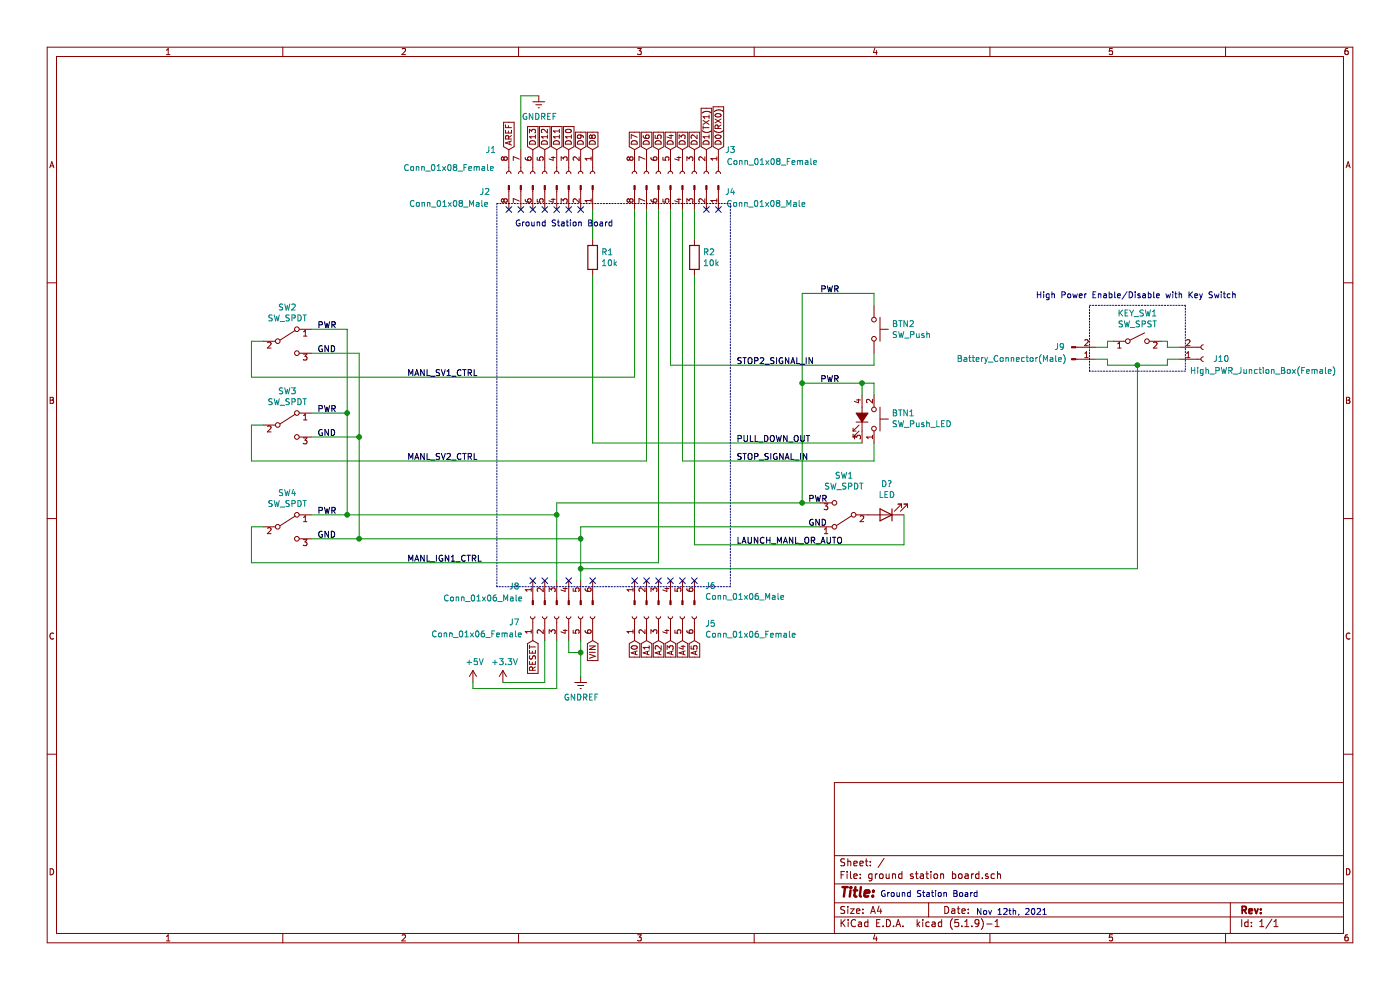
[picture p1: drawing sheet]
EESchema Schematic File Version 4
EELAYER 30 0
EELAYER END
$Descr A4 11693 8268
encoding utf-8
Sheet 1 1
Title ""
Date ""
Rev ""
Comp ""
Comment1 ""
Comment2 ""
Comment3 ""
Comment4 ""
$EndDescr
$Comp
L Switch:SW_SPDT SW1
U 1 1
P 7050 4300
F 0 "SW1" H 7050 3975 50  0000 C CNN
F 1 "SW_SPDT" H 7050 4066 50  0000 C CNN
F 2 "" H 7050 4300 50  0001 C CNN
F 3 "~" H 7050 4300 50  0001 C CNN
	1    7050 4300
	-1   0    0    1   
$EndComp
$Comp
L Device:LED D?
U 1 1
P 7400 4300
F 0 "D?" H 7393 4045 50  0000 C CNN
F 1 "LED" H 7393 4136 50  0000 C CNN
F 2 "" H 7400 4300 50  0001 C CNN
F 3 "~" H 7400 4300 50  0001 C CNN
	1    7400 4300
	-1   0    0    1   
$EndComp
$Comp
L Switch:SW_Push_LED BTN1
U 1 1
P 7200 3500
F 0 "BTN1" V 7246 3747 50  0000 L CNN
F 1 "SW_Push_LED" V 7155 3747 50  0000 L CNN
F 2 "" H 7200 3800 50  0001 C CNN
F 3 "~" H 7200 3800 50  0001 C CNN
	1    7200 3500
	0    1    -1   0   
$EndComp
Wire Wire Line
	7300 3200 7300 3300
$Comp
L Connector:Conn_01x06_Male J8
U 1 1
P 4650 5050
F 0 "J8" V 4800 5450 50  0000 R CNN
F 1 "Conn_01x06_Male" V 4700 6000 50  0000 R CNN
F 2 "" H 4650 5050 50  0001 C CNN
F 3 "~" H 4650 5050 50  0001 C CNN
	1    4650 5050
	0    -1   -1   0   
$EndComp
Wire Wire Line
	4850 4400 6850 4400
$Comp
L Switch:SW_Push BTN2
U 1 1
P 7300 2750
F 0 "BTN2" V 7254 2898 50  0000 L CNN
F 1 "SW_Push" V 7345 2898 50  0000 L CNN
F 2 "" H 7300 2950 50  0001 C CNN
F 3 "~" H 7300 2950 50  0001 C CNN
	1    7300 2750
	0    1    1    0   
$EndComp
Wire Wire Line
	6850 4200 6700 4200
Wire Wire Line
	6700 4200 6700 3200
Connection ~ 6700 3200
Wire Wire Line
	6700 3200 7200 3200
Wire Wire Line
	6700 3200 6700 2450
Wire Wire Line
	6700 2450 7300 2450
Wire Wire Line
	7300 2450 7300 2550
$Comp
L Connector:Conn_01x06_Female J7
U 1 1
P 4650 5150
F 0 "J7" V 4600 5550 50  0000 R CNN
F 1 "Conn_01x06_Female" V 4500 6200 50  0000 R CNN
F 2 "" H 4650 5150 50  0001 C CNN
F 3 "~" H 4650 5150 50  0001 C CNN
	1    4650 5150
	0    -1   -1   0   
$EndComp
Text GLabel 4950 5350 3    50   Input ~ 0
VIN
Text GLabel 4450 5350 3    50   Input ~ 0
RESET
Wire Wire Line
	4750 5350 4750 5450
Wire Wire Line
	4750 5450 4850 5450
Wire Wire Line
	4850 5450 4850 5350
$Comp
L power:+3.3V #PWR?
U 1 1
P 4200 5700
F 0 "#PWR?" H 4200 5550 50  0001 C CNN
F 1 "+3.3V" H 4215 5873 50  0000 C CNN
F 2 "" H 4200 5700 50  0001 C CNN
F 3 "" H 4200 5700 50  0001 C CNN
	1    4200 5700
	1    0    0    -1  
$EndComp
$Comp
L power:+5V #PWR?
U 1 1
P 3950 5700
F 0 "#PWR?" H 3950 5550 50  0001 C CNN
F 1 "+5V" H 3965 5873 50  0000 C CNN
F 2 "" H 3950 5700 50  0001 C CNN
F 3 "" H 3950 5700 50  0001 C CNN
	1    3950 5700
	1    0    0    -1  
$EndComp
Wire Wire Line
	4200 5700 4550 5700
Wire Wire Line
	4550 5700 4550 5350
Wire Wire Line
	4650 5350 4650 5750
Wire Wire Line
	4650 5750 3950 5750
Wire Wire Line
	3950 5750 3950 5700
$Comp
L power:GNDREF #PWR?
U 1 1
P 4850 5650
F 0 "#PWR?" H 4850 5400 50  0001 C CNN
F 1 "GNDREF" H 4855 5477 50  0000 C CNN
F 2 "" H 4850 5650 50  0001 C CNN
F 3 "" H 4850 5650 50  0001 C CNN
	1    4850 5650
	1    0    0    -1  
$EndComp
Wire Wire Line
	4850 5650 4850 5450
Connection ~ 4850 5450
NoConn ~ 4450 4850
NoConn ~ 4550 4850
NoConn ~ 4750 4850
NoConn ~ 4950 4850
Connection ~ 6700 4200
Wire Wire Line
	6700 4200 4650 4200
$Comp
L Connector:Conn_01x08_Male J2
U 1 1
P 4650 1550
F 0 "J2" V 4700 950 50  0000 C CNN
F 1 "Conn_01x08_Male" V 4800 650 50  0000 C CNN
F 2 "" H 4650 1550 50  0001 C CNN
F 3 "~" H 4650 1550 50  0001 C CNN
	1    4650 1550
	0    1    1    0   
$EndComp
$Comp
L Connector:Conn_01x08_Female J1
U 1 1
P 4650 1450
F 0 "J1" V 4450 900 50  0000 C CNN
F 1 "Conn_01x08_Female" V 4600 550 50  0000 C CNN
F 2 "" H 4650 1450 50  0001 C CNN
F 3 "~" H 4650 1450 50  0001 C CNN
	1    4650 1450
	0    1    1    0   
$EndComp
$Comp
L Connector:Conn_01x08_Male J4
U 1 1
P 5700 1550
F 0 "J4" V 5750 1950 50  0000 C CNN
F 1 "Conn_01x08_Male" V 5850 2250 50  0000 C CNN
F 2 "" H 5700 1550 50  0001 C CNN
F 3 "~" H 5700 1550 50  0001 C CNN
	1    5700 1550
	0    1    1    0   
$EndComp
$Comp
L Connector:Conn_01x08_Female J3
U 1 1
P 5700 1450
F 0 "J3" V 5500 1850 50  0000 C CNN
F 1 "Conn_01x08_Female" V 5600 2200 50  0000 C CNN
F 2 "" H 5700 1450 50  0001 C CNN
F 3 "~" H 5700 1450 50  0001 C CNN
	1    5700 1450
	0    1    1    0   
$EndComp
$Comp
L Connector:Conn_01x06_Male J6
U 1 1
P 5500 5050
F 0 "J6" V 5654 4662 50  0000 R CNN
F 1 "Conn_01x06_Male" V 5563 4662 50  0000 R CNN
F 2 "" H 5500 5050 50  0001 C CNN
F 3 "~" H 5500 5050 50  0001 C CNN
	1    5500 5050
	0    -1   -1   0   
$EndComp
$Comp
L Connector:Conn_01x06_Female J5
U 1 1
P 5500 5150
F 0 "J5" V 5438 4762 50  0000 R CNN
F 1 "Conn_01x06_Female" V 5347 4762 50  0000 R CNN
F 2 "" H 5500 5150 50  0001 C CNN
F 3 "~" H 5500 5150 50  0001 C CNN
	1    5500 5150
	0    -1   -1   0   
$EndComp
NoConn ~ 5300 4850
NoConn ~ 5400 4850
NoConn ~ 5500 4850
NoConn ~ 5600 4850
NoConn ~ 5700 4850
NoConn ~ 5800 4850
Wire Wire Line
	7550 4550 7550 4300
Wire Wire Line
	7300 2950 7300 3050
Wire Wire Line
	5600 1750 5600 3050
Wire Wire Line
	5800 2000 5800 1750
$Comp
L Device:R R2
U 1 1
P 5800 2150
F 0 "R2" H 5870 2196 50  0000 L CNN
F 1 "10k" H 5870 2105 50  0000 L CNN
F 2 "" V 5730 2150 50  0001 C CNN
F 3 "~" H 5800 2150 50  0001 C CNN
	1    5800 2150
	1    0    0    -1  
$EndComp
Wire Wire Line
	5800 2300 5800 4550
Wire Wire Line
	5800 4550 7550 4550
Wire Wire Line
	7300 3850 5700 3850
Wire Wire Line
	5600 3050 7300 3050
Wire Wire Line
	7200 3300 7200 3200
Connection ~ 7200 3200
Wire Wire Line
	7200 3200 7300 3200
$Comp
L Switch:SW_SPDT SW2
U 1 1
P 2400 2850
F 0 "SW2" H 2400 3135 50  0000 C CNN
F 1 "SW_SPDT" H 2400 3044 50  0000 C CNN
F 2 "" H 2400 2850 50  0001 C CNN
F 3 "~" H 2400 2850 50  0001 C CNN
	1    2400 2850
	1    0    0    -1  
$EndComp
Text Label 6850 2450 0    50   ~ 0
PWR
Text Label 6850 3200 0    50   ~ 0
PWR
Text Label 6750 4200 0    50   ~ 0
PWR
Text Label 6150 3050 0    50   ~ 0
STOP2_SIGNAL_IN
Text Label 6150 3850 0    50   ~ 0
STOP_SIGNAL_IN
Text Label 6150 4550 0    50   ~ 0
LAUNCH_MANL_OR_AUTO
Text Label 6750 4400 0    50   ~ 0
GND
Text Label 6150 3700 0    50   ~ 0
PULL_DOWN_OUT
Wire Wire Line
	7300 3700 7300 3850
Wire Wire Line
	5700 1750 5700 3850
$Comp
L Device:R R1
U 1 1
P 4950 2150
F 0 "R1" H 5020 2196 50  0000 L CNN
F 1 "10k" H 5020 2105 50  0000 L CNN
F 2 "" V 4880 2150 50  0001 C CNN
F 3 "~" H 4950 2150 50  0001 C CNN
	1    4950 2150
	1    0    0    -1  
$EndComp
$Comp
L Switch:SW_SPDT SW3
U 1 1
P 2400 3550
F 0 "SW3" H 2400 3835 50  0000 C CNN
F 1 "SW_SPDT" H 2400 3744 50  0000 C CNN
F 2 "" H 2400 3550 50  0001 C CNN
F 3 "~" H 2400 3550 50  0001 C CNN
	1    2400 3550
	1    0    0    -1  
$EndComp
$Comp
L Switch:SW_SPDT SW4
U 1 1
P 2400 4400
F 0 "SW4" H 2400 4685 50  0000 C CNN
F 1 "SW_SPDT" H 2400 4594 50  0000 C CNN
F 2 "" H 2400 4400 50  0001 C CNN
F 3 "~" H 2400 4400 50  0001 C CNN
	1    2400 4400
	1    0    0    -1  
$EndComp
Wire Wire Line
	2200 2850 2100 2850
Wire Wire Line
	2100 2850 2100 3150
Wire Wire Line
	2100 3150 5300 3150
Wire Wire Line
	5300 3150 5300 1750
Wire Wire Line
	2200 3550 2100 3550
Wire Wire Line
	2100 3550 2100 3850
Wire Wire Line
	2100 3850 5400 3850
Wire Wire Line
	5400 3850 5400 1750
Wire Wire Line
	2200 4400 2100 4400
Wire Wire Line
	2100 4400 2100 4700
Wire Wire Line
	2100 4700 5500 4700
Wire Wire Line
	5500 1750 5500 4700
Wire Wire Line
	4950 2000 4950 1750
Wire Wire Line
	4950 2300 4950 3700
Wire Wire Line
	4950 3700 7200 3700
Text Label 2650 2750 0    50   ~ 0
PWR
Text Label 2650 3450 0    50   ~ 0
PWR
Text Label 2650 4300 0    50   ~ 0
PWR
Text Label 2650 2950 0    50   ~ 0
GND
Text Label 2650 3650 0    50   ~ 0
GND
Text Label 2650 4500 0    50   ~ 0
GND
Wire Wire Line
	4650 4200 4650 4300
Wire Wire Line
	2600 4300 2900 4300
Wire Wire Line
	2900 4300 2900 3450
Wire Wire Line
	2900 3450 2600 3450
Wire Wire Line
	2900 3450 2900 2750
Wire Wire Line
	2900 2750 2600 2750
Connection ~ 2900 3450
Wire Wire Line
	2600 2950 3000 2950
Wire Wire Line
	3000 2950 3000 3650
Wire Wire Line
	3000 3650 2600 3650
Wire Wire Line
	2600 4500 3000 4500
Wire Wire Line
	3000 4500 3000 3650
Connection ~ 3000 3650
Wire Wire Line
	2900 4300 4650 4300
Connection ~ 2900 4300
Connection ~ 4650 4300
Wire Wire Line
	4650 4300 4650 4850
Text Label 3400 3150 0    50   ~ 0
MANL_SV1_CTRL
Text Label 3400 3850 0    50   ~ 0
MANL_SV2_CTRL
Text Label 3400 4700 0    50   ~ 0
MANL_IGN1_CTRL
NoConn ~ 5900 1750
NoConn ~ 6000 1750
NoConn ~ 4250 1750
NoConn ~ 4350 1750
NoConn ~ 4450 1750
NoConn ~ 4550 1750
NoConn ~ 4650 1750
NoConn ~ 4750 1750
NoConn ~ 4850 1750
Wire Wire Line
	4850 4400 4850 4500
Connection ~ 4850 4500
Connection ~ 3000 4500
Wire Wire Line
	3000 4500 4850 4500
Text GLabel 6000 1250 1    50   Input ~ 0
D0(RX0)
Text GLabel 5900 1250 1    50   Input ~ 0
D1(TX1)
Text GLabel 5800 1250 1    50   Input ~ 0
D2
Text GLabel 5700 1250 1    50   Input ~ 0
D3
Text GLabel 5600 1250 1    50   Input ~ 0
D4
Text GLabel 5500 1250 1    50   Input ~ 0
D5
Text GLabel 5400 1250 1    50   Input ~ 0
D6
Text GLabel 5300 1250 1    50   Input ~ 0
D7
Text GLabel 4950 1250 1    50   Input ~ 0
D8
Text GLabel 4850 1250 1    50   Input ~ 0
D9
Text GLabel 4750 1250 1    50   Input ~ 0
D10
Text GLabel 4650 1250 1    50   Input ~ 0
D11
Text GLabel 4550 1250 1    50   Input ~ 0
D12
Text GLabel 4450 1250 1    50   Input ~ 0
D13
Text GLabel 4250 1250 1    50   Input ~ 0
AREF
$Comp
L power:GNDREF #PWR?
U 1 1
P 4500 800
F 0 "#PWR?" H 4500 550 50  0001 C CNN
F 1 "GNDREF" H 4505 627 50  0000 C CNN
F 2 "" H 4500 800 50  0001 C CNN
F 3 "" H 4500 800 50  0001 C CNN
	1    4500 800 
	1    0    0    -1  
$EndComp
Wire Wire Line
	4500 800  4350 800 
Wire Wire Line
	4350 800  4350 1250
Wire Notes Line
	4150 1700 6100 1700
Wire Notes Line
	6100 1700 6100 4900
Wire Notes Line
	6100 4900 4150 4900
Wire Notes Line
	4150 4900 4150 1700
$Comp
L Switch:SW_SPST KEY_SW1
U 1 1
P 9500 2850
F 0 "KEY_SW1" H 9500 3085 50  0000 C CNN
F 1 "SW_SPST" H 9500 2994 50  0000 C CNN
F 2 "" H 9500 2850 50  0001 C CNN
F 3 "~" H 9500 2850 50  0001 C CNN
	1    9500 2850
	1    0    0    -1  
$EndComp
Wire Wire Line
	4850 4500 4850 4750
Wire Wire Line
	4850 4750 9500 4750
Wire Wire Line
	9500 4750 9500 3050
Connection ~ 4850 4750
Wire Wire Line
	4850 4750 4850 4850
Text Notes 8650 2500 0    50   ~ 0
High Power Enable/Disable with Key Switch
Text Notes 4300 1900 0    50   ~ 0
Ground Station Board
Text Notes 7350 7500 0    50   ~ 0
Ground Station Board
Text Notes 8150 7650 0    50   ~ 0
Nov 12th, 2021
Text GLabel 5300 5350 3    50   Input ~ 0
A0
Text GLabel 5400 5350 3    50   Input ~ 0
A1
Text GLabel 5500 5350 3    50   Input ~ 0
A2
Text GLabel 5600 5350 3    50   Input ~ 0
A3
Text GLabel 5700 5350 3    50   Input ~ 0
A4
Text GLabel 5800 5350 3    50   Input ~ 0
A5
$Comp
L Connector:Conn_01x02_Male J9
U 1 1
P 8950 3000
F 0 "J9" H 8850 2900 50  0000 C CNN
F 1 "Battery_Connector(Male)" H 8450 3000 50  0000 C CNN
F 2 "" H 8950 3000 50  0001 C CNN
F 3 "~" H 8950 3000 50  0001 C CNN
	1    8950 3000
	1    0    0    1   
$EndComp
$Comp
L Connector:Conn_01x02_Female J10
U 1 1
P 10050 3000
F 0 "J10" H 10200 3000 50  0000 C CNN
F 1 "High_PWR_Junction_Box(Female)" H 10550 3100 50  0000 C CNN
F 2 "" H 10050 3000 50  0001 C CNN
F 3 "~" H 10050 3000 50  0001 C CNN
	1    10050 3000
	1    0    0    1   
$EndComp
Wire Wire Line
	9850 2900 9750 2900
Wire Wire Line
	9750 2900 9750 2850
Wire Wire Line
	9750 2850 9700 2850
Wire Wire Line
	9300 2850 9250 2850
Wire Wire Line
	9250 2850 9250 2900
Wire Wire Line
	9250 2900 9150 2900
Wire Wire Line
	9150 3000 9250 3000
Wire Wire Line
	9250 3000 9250 3050
Wire Wire Line
	9250 3050 9500 3050
Connection ~ 9500 3050
Wire Wire Line
	9750 3050 9750 3000
Wire Wire Line
	9750 3000 9850 3000
Wire Wire Line
	9500 3050 9750 3050
Wire Notes Line
	9100 3100 9100 2550
Wire Notes Line
	9100 2550 9900 2550
Wire Notes Line
	9900 2550 9900 3100
Wire Notes Line
	9900 3100 9100 3100
$EndSCHEMATC
